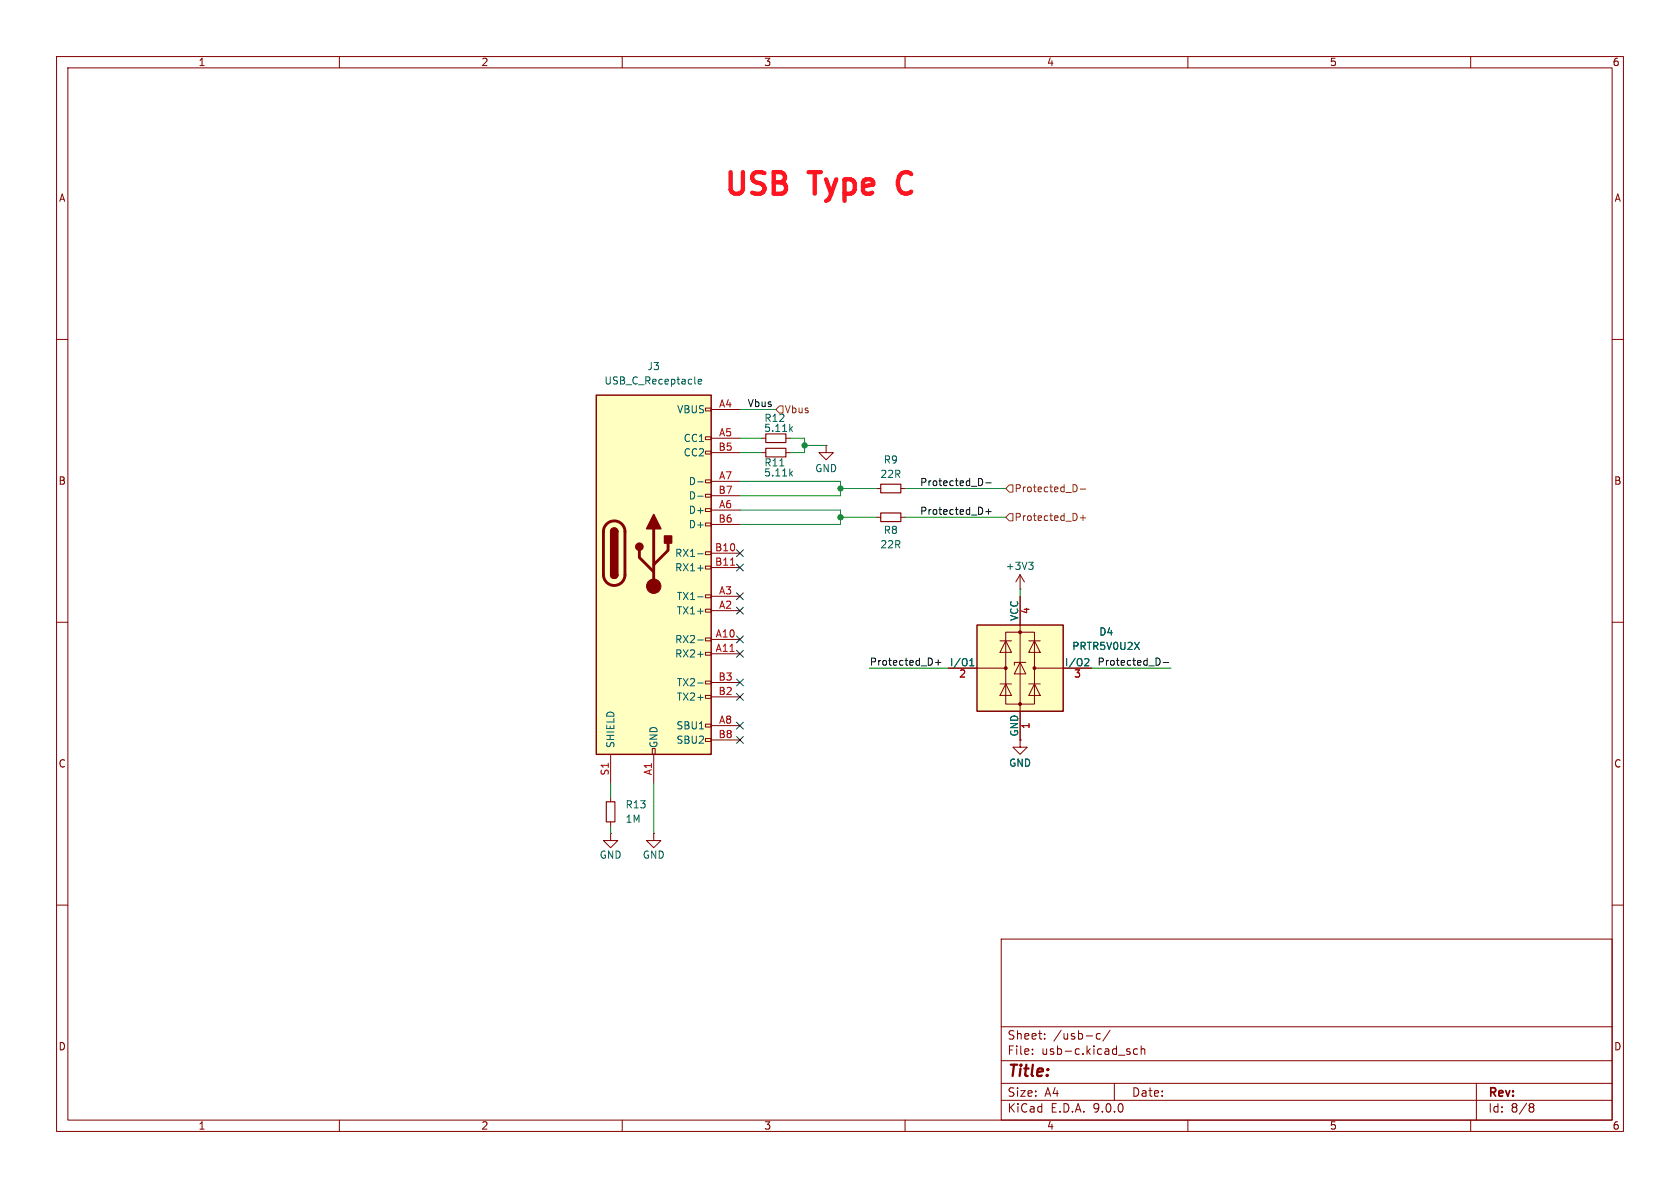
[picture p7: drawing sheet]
(kicad_sch
 (version 20250114)
 (generator "eeschema")
 (generator_version "9.0")
 (paper "A4")
 (lib_symbols
  (symbol "Connector:USB_C_Receptacle"
   (pin_names
    (offset 1.016)) (exclude_from_sim no) (in_bom yes) (on_board yes)
   (property "Reference" "J" (at -10.16 29.21 0) (effects (font (size 1.27 1.27)) (justify left)))
   (property "Value" "USB_C_Receptacle" (at 10.16 29.21 0) (effects (font (size 1.27 1.27)) (justify right)))
   (property "Footprint" "" (at 3.81 0 0) (effects (font (size 1.27 1.27)) (hide yes)))
   (property "Datasheet" "https://www.usb.org/sites/default/files/documents/usb_type-c.zip" (at 3.81 0 0) (effects (font (size 1.27 1.27)) (hide yes)))
   (property "Description" "USB Full-Featured Type-C Receptacle connector" (at 0 0 0) (effects (font (size 1.27 1.27)) (hide yes)))
   (symbol "USB_C_Receptacle_0_0"
    (rectangle (start -0.254 -35.56) (end 0.254 -34.544) (stroke (width 0) (type default)) (fill (type none)))
    (rectangle (start 10.16 25.654) (end 9.144 25.146) (stroke (width 0) (type default)) (fill (type none)))
    (rectangle (start 10.16 20.574) (end 9.144 20.066) (stroke (width 0) (type default)) (fill (type none)))
    (rectangle (start 10.16 18.034) (end 9.144 17.526) (stroke (width 0) (type default)) (fill (type none)))
    (rectangle (start 10.16 12.954) (end 9.144 12.446) (stroke (width 0) (type default)) (fill (type none)))
    (rectangle (start 10.16 10.414) (end 9.144 9.906) (stroke (width 0) (type default)) (fill (type none)))
    (rectangle (start 10.16 7.874) (end 9.144 7.366) (stroke (width 0) (type default)) (fill (type none)))
    (rectangle (start 10.16 5.334) (end 9.144 4.826) (stroke (width 0) (type default)) (fill (type none)))
    (rectangle (start 10.16 0.254) (end 9.144 -0.254) (stroke (width 0) (type default)) (fill (type none)))
    (rectangle (start 10.16 -2.286) (end 9.144 -2.794) (stroke (width 0) (type default)) (fill (type none)))
    (rectangle (start 10.16 -7.366) (end 9.144 -7.874) (stroke (width 0) (type default)) (fill (type none)))
    (rectangle (start 10.16 -9.906) (end 9.144 -10.414) (stroke (width 0) (type default)) (fill (type none)))
    (rectangle (start 10.16 -14.986) (end 9.144 -15.494) (stroke (width 0) (type default)) (fill (type none)))
    (rectangle (start 10.16 -17.526) (end 9.144 -18.034) (stroke (width 0) (type default)) (fill (type none)))
    (rectangle (start 10.16 -22.606) (end 9.144 -23.114) (stroke (width 0) (type default)) (fill (type none)))
    (rectangle (start 10.16 -25.146) (end 9.144 -25.654) (stroke (width 0) (type default)) (fill (type none)))
    (rectangle (start 10.16 -30.226) (end 9.144 -30.734) (stroke (width 0) (type default)) (fill (type none)))
    (rectangle (start 10.16 -32.766) (end 9.144 -33.274) (stroke (width 0) (type default)) (fill (type none))))
   (symbol "USB_C_Receptacle_0_1"
    (rectangle (start -10.16 27.94) (end 10.16 -35.56) (stroke (width 0.254) (type default)) (fill (type background)))
    (polyline (pts (xy -8.89 -3.81) (xy -8.89 3.81)) (stroke (width 0.508) (type default)) (fill (type none)))
    (rectangle (start -7.62 -3.81) (end -6.35 3.81) (stroke (width 0.254) (type default)) (fill (type outline)))
    (arc (start -7.62 3.81) (mid -6.985 4.4423) (end -6.35 3.81) (stroke (width 0.254) (type default)) (fill (type none)))
    (arc (start -7.62 3.81) (mid -6.985 4.4423) (end -6.35 3.81) (stroke (width 0.254) (type default)) (fill (type outline)))
    (arc (start -8.89 3.81) (mid -6.985 5.7067) (end -5.08 3.81) (stroke (width 0.508) (type default)) (fill (type none)))
    (arc (start -5.08 -3.81) (mid -6.985 -5.7067) (end -8.89 -3.81) (stroke (width 0.508) (type default)) (fill (type none)))
    (arc (start -6.35 -3.81) (mid -6.985 -4.4423) (end -7.62 -3.81) (stroke (width 0.254) (type default)) (fill (type none)))
    (arc (start -6.35 -3.81) (mid -6.985 -4.4423) (end -7.62 -3.81) (stroke (width 0.254) (type default)) (fill (type outline)))
    (polyline (pts (xy -5.08 3.81) (xy -5.08 -3.81)) (stroke (width 0.508) (type default)) (fill (type none))))
   (symbol "USB_C_Receptacle_1_1"
    (circle (center -2.54 1.143) (radius 0.635) (stroke (width 0.254) (type default)) (fill (type outline)))
    (polyline (pts (xy -1.27 4.318) (xy 0 6.858) (xy 1.27 4.318) (xy -1.27 4.318)) (stroke (width 0.254) (type default)) (fill (type outline)))
    (polyline (pts (xy 0 -2.032) (xy 2.54 0.508) (xy 2.54 1.778)) (stroke (width 0.508) (type default)) (fill (type none)))
    (polyline (pts (xy 0 -3.302) (xy -2.54 -0.762) (xy -2.54 0.508)) (stroke (width 0.508) (type default)) (fill (type none)))
    (polyline (pts (xy 0 -5.842) (xy 0 4.318)) (stroke (width 0.508) (type default)) (fill (type none)))
    (circle (center 0 -5.842) (radius 1.27) (stroke (width 0) (type default)) (fill (type outline)))
    (rectangle (start 1.905 1.778) (end 3.175 3.048) (stroke (width 0.254) (type default)) (fill (type outline)))
    (pin passive line (at -7.62 -40.64 90) (length 5.08) (name "SHIELD" (effects (font (size 1.27 1.27)))) (number "S1" (effects (font (size 1.27 1.27)))))
    (pin passive line (at 0 -40.64 90) (length 5.08) (name "GND" (effects (font (size 1.27 1.27)))) (number "A1" (effects (font (size 1.27 1.27)))))
    (pin passive line (at 0 -40.64 90) (length 5.08) (hide yes) (name "GND" (effects (font (size 1.27 1.27)))) (number "A12" (effects (font (size 1.27 1.27)))))
    (pin passive line (at 0 -40.64 90) (length 5.08) (hide yes) (name "GND" (effects (font (size 1.27 1.27)))) (number "B1" (effects (font (size 1.27 1.27)))))
    (pin passive line (at 0 -40.64 90) (length 5.08) (hide yes) (name "GND" (effects (font (size 1.27 1.27)))) (number "B12" (effects (font (size 1.27 1.27)))))
    (pin passive line (at 15.24 25.4 180) (length 5.08) (name "VBUS" (effects (font (size 1.27 1.27)))) (number "A4" (effects (font (size 1.27 1.27)))))
    (pin passive line (at 15.24 25.4 180) (length 5.08) (hide yes) (name "VBUS" (effects (font (size 1.27 1.27)))) (number "A9" (effects (font (size 1.27 1.27)))))
    (pin passive line (at 15.24 25.4 180) (length 5.08) (hide yes) (name "VBUS" (effects (font (size 1.27 1.27)))) (number "B4" (effects (font (size 1.27 1.27)))))
    (pin passive line (at 15.24 25.4 180) (length 5.08) (hide yes) (name "VBUS" (effects (font (size 1.27 1.27)))) (number "B9" (effects (font (size 1.27 1.27)))))
    (pin bidirectional line (at 15.24 20.32 180) (length 5.08) (name "CC1" (effects (font (size 1.27 1.27)))) (number "A5" (effects (font (size 1.27 1.27)))))
    (pin bidirectional line (at 15.24 17.78 180) (length 5.08) (name "CC2" (effects (font (size 1.27 1.27)))) (number "B5" (effects (font (size 1.27 1.27)))))
    (pin bidirectional line (at 15.24 12.7 180) (length 5.08) (name "D-" (effects (font (size 1.27 1.27)))) (number "A7" (effects (font (size 1.27 1.27)))))
    (pin bidirectional line (at 15.24 10.16 180) (length 5.08) (name "D-" (effects (font (size 1.27 1.27)))) (number "B7" (effects (font (size 1.27 1.27)))))
    (pin bidirectional line (at 15.24 7.62 180) (length 5.08) (name "D+" (effects (font (size 1.27 1.27)))) (number "A6" (effects (font (size 1.27 1.27)))))
    (pin bidirectional line (at 15.24 5.08 180) (length 5.08) (name "D+" (effects (font (size 1.27 1.27)))) (number "B6" (effects (font (size 1.27 1.27)))))
    (pin bidirectional line (at 15.24 0 180) (length 5.08) (name "RX1-" (effects (font (size 1.27 1.27)))) (number "B10" (effects (font (size 1.27 1.27)))))
    (pin bidirectional line (at 15.24 -2.54 180) (length 5.08) (name "RX1+" (effects (font (size 1.27 1.27)))) (number "B11" (effects (font (size 1.27 1.27)))))
    (pin bidirectional line (at 15.24 -7.62 180) (length 5.08) (name "TX1-" (effects (font (size 1.27 1.27)))) (number "A3" (effects (font (size 1.27 1.27)))))
    (pin bidirectional line (at 15.24 -10.16 180) (length 5.08) (name "TX1+" (effects (font (size 1.27 1.27)))) (number "A2" (effects (font (size 1.27 1.27)))))
    (pin bidirectional line (at 15.24 -15.24 180) (length 5.08) (name "RX2-" (effects (font (size 1.27 1.27)))) (number "A10" (effects (font (size 1.27 1.27)))))
    (pin bidirectional line (at 15.24 -17.78 180) (length 5.08) (name "RX2+" (effects (font (size 1.27 1.27)))) (number "A11" (effects (font (size 1.27 1.27)))))
    (pin bidirectional line (at 15.24 -22.86 180) (length 5.08) (name "TX2-" (effects (font (size 1.27 1.27)))) (number "B3" (effects (font (size 1.27 1.27)))))
    (pin bidirectional line (at 15.24 -25.4 180) (length 5.08) (name "TX2+" (effects (font (size 1.27 1.27)))) (number "B2" (effects (font (size 1.27 1.27)))))
    (pin bidirectional line (at 15.24 -30.48 180) (length 5.08) (name "SBU1" (effects (font (size 1.27 1.27)))) (number "A8" (effects (font (size 1.27 1.27)))))
    (pin bidirectional line (at 15.24 -33.02 180) (length 5.08) (name "SBU2" (effects (font (size 1.27 1.27)))) (number "B8" (effects (font (size 1.27 1.27))))))
   (embedded_fonts no))
  (symbol "Device:R_Small"
   (pin_numbers (hide yes))
   (pin_names
    (offset 0.254) (hide yes)) (exclude_from_sim no) (in_bom yes) (on_board yes)
   (property "Reference" "R" (at 0.762 0.508 0) (effects (font (size 1.27 1.27)) (justify left)))
   (property "Value" "R_Small" (at 0.762 -1.016 0) (effects (font (size 1.27 1.27)) (justify left)))
   (property "Footprint" "" (at 0 0 0) (effects (font (size 1.27 1.27)) (hide yes)))
   (property "Datasheet" "~" (at 0 0 0) (effects (font (size 1.27 1.27)) (hide yes)))
   (property "Description" "Resistor, small symbol" (at 0 0 0) (effects (font (size 1.27 1.27)) (hide yes)))
   (symbol "R_Small_0_1"
    (rectangle (start -0.762 1.778) (end 0.762 -1.778) (stroke (width 0.2032) (type default)) (fill (type none))))
   (symbol "R_Small_1_1"
    (pin passive line (at 0 2.54 270) (length 0.762) (name "~" (effects (font (size 1.27 1.27)))) (number "1" (effects (font (size 1.27 1.27)))))
    (pin passive line (at 0 -2.54 90) (length 0.762) (name "~" (effects (font (size 1.27 1.27)))) (number "2" (effects (font (size 1.27 1.27))))))
   (embedded_fonts no))
  (symbol "Power_Protection:PRTR5V0U2X"
   (pin_names
    (offset 0)) (exclude_from_sim no) (in_bom yes) (on_board yes)
   (property "Reference" "D" (at 2.794 8.636 0) (effects (font (size 1.27 1.27))))
   (property "Value" "PRTR5V0U2X" (at 8.128 -9.398 0) (effects (font (size 1.27 1.27))))
   (property "Footprint" "Package_TO_SOT_SMD:SOT-143" (at 1.524 0 0) (effects (font (size 1.27 1.27)) (hide yes)))
   (property "Datasheet" "https://assets.nexperia.com/documents/data-sheet/PRTR5V0U2X.pdf" (at 1.524 0 0) (effects (font (size 1.27 1.27)) (hide yes)))
   (property "Description" "Ultra low capacitance double rail-to-rail ESD protection diode, SOT-143" (at 0 0 0) (effects (font (size 1.27 1.27)) (hide yes)))
   (symbol "PRTR5V0U2X_0_1"
    (rectangle (start -7.62 -7.62) (end 7.62 7.62) (stroke (width 0.254) (type default)) (fill (type background)))
    (polyline (pts (xy -3.556 2.794) (xy -1.524 2.794) (xy -2.54 4.826) (xy -3.556 2.794)) (stroke (width 0) (type default)) (fill (type none)))
    (polyline (pts (xy -3.556 -4.826) (xy -1.524 -4.826) (xy -2.54 -2.794) (xy -3.556 -4.826)) (stroke (width 0) (type default)) (fill (type none)))
    (rectangle (start -2.54 6.35) (end 2.54 -6.35) (stroke (width 0) (type default)) (fill (type none)))
    (circle (center -2.54 0) (radius 0.254) (stroke (width 0) (type default)) (fill (type outline)))
    (polyline (pts (xy -2.54 0) (xy -7.62 0)) (stroke (width 0) (type default)) (fill (type none)))
    (polyline (pts (xy -1.524 4.826) (xy -3.556 4.826)) (stroke (width 0) (type default)) (fill (type none)))
    (polyline (pts (xy -1.524 -2.794) (xy -3.556 -2.794)) (stroke (width 0) (type default)) (fill (type none)))
    (polyline (pts (xy -1.016 -1.016) (xy 1.016 -1.016) (xy 0 1.016) (xy -1.016 -1.016)) (stroke (width 0) (type default)) (fill (type none)))
    (circle (center 0 6.35) (radius 0.254) (stroke (width 0) (type default)) (fill (type outline)))
    (circle (center 0 -6.35) (radius 0.254) (stroke (width 0) (type default)) (fill (type outline)))
    (polyline (pts (xy 0 -7.62) (xy 0 7.62)) (stroke (width 0) (type default)) (fill (type none)))
    (polyline (pts (xy 1.016 1.016) (xy -1.016 1.016) (xy -1.016 0.508)) (stroke (width 0) (type default)) (fill (type none)))
    (polyline (pts (xy 1.524 4.826) (xy 3.556 4.826)) (stroke (width 0) (type default)) (fill (type none)))
    (polyline (pts (xy 1.524 -2.794) (xy 3.556 -2.794)) (stroke (width 0) (type default)) (fill (type none)))
    (polyline (pts (xy 2.54 0) (xy 7.62 0)) (stroke (width 0) (type default)) (fill (type none)))
    (circle (center 2.54 0) (radius 0.254) (stroke (width 0) (type default)) (fill (type outline)))
    (polyline (pts (xy 3.556 2.794) (xy 1.524 2.794) (xy 2.54 4.826) (xy 3.556 2.794)) (stroke (width 0) (type default)) (fill (type none)))
    (polyline (pts (xy 3.556 -4.826) (xy 1.524 -4.826) (xy 2.54 -2.794) (xy 3.556 -4.826)) (stroke (width 0) (type default)) (fill (type none))))
   (symbol "PRTR5V0U2X_1_1"
    (pin passive line (at -12.7 0 0) (length 5.08) (name "I/O1" (effects (font (size 1.27 1.27)))) (number "2" (effects (font (size 1.27 1.27)))))
    (pin passive line (at 0 12.7 270) (length 5.08) (name "VCC" (effects (font (size 1.27 1.27)))) (number "4" (effects (font (size 1.27 1.27)))))
    (pin passive line (at 0 -12.7 90) (length 5.08) (name "GND" (effects (font (size 1.27 1.27)))) (number "1" (effects (font (size 1.27 1.27)))))
    (pin passive line (at 12.7 0 180) (length 5.08) (name "I/O2" (effects (font (size 1.27 1.27)))) (number "3" (effects (font (size 1.27 1.27))))))
   (embedded_fonts no))
  (symbol "power:+3V3"
   (power)
   (pin_numbers (hide yes))
   (pin_names
    (offset 0) (hide yes)) (exclude_from_sim no) (in_bom yes) (on_board yes)
   (property "Reference" "#PWR" (at 0 -3.81 0) (effects (font (size 1.27 1.27)) (hide yes)))
   (property "Value" "+3V3" (at 0 3.556 0) (effects (font (size 1.27 1.27))))
   (property "Footprint" "" (at 0 0 0) (effects (font (size 1.27 1.27)) (hide yes)))
   (property "Datasheet" "" (at 0 0 0) (effects (font (size 1.27 1.27)) (hide yes)))
   (property "Description" "Power symbol creates a global label with name \"+3V3\"" (at 0 0 0) (effects (font (size 1.27 1.27)) (hide yes)))
   (symbol "+3V3_0_1"
    (polyline (pts (xy -0.762 1.27) (xy 0 2.54)) (stroke (width 0) (type default)) (fill (type none)))
    (polyline (pts (xy 0 2.54) (xy 0.762 1.27)) (stroke (width 0) (type default)) (fill (type none)))
    (polyline (pts (xy 0 0) (xy 0 2.54)) (stroke (width 0) (type default)) (fill (type none))))
   (symbol "+3V3_1_1"
    (pin power_in line (at 0 0 90) (length 0) (name "~" (effects (font (size 1.27 1.27)))) (number "1" (effects (font (size 1.27 1.27))))))
   (embedded_fonts no))
  (symbol "power:GND"
   (power)
   (pin_numbers (hide yes))
   (pin_names
    (offset 0) (hide yes)) (exclude_from_sim no) (in_bom yes) (on_board yes)
   (property "Reference" "#PWR" (at 0 -6.35 0) (effects (font (size 1.27 1.27)) (hide yes)))
   (property "Value" "GND" (at 0 -3.81 0) (effects (font (size 1.27 1.27))))
   (property "Footprint" "" (at 0 0 0) (effects (font (size 1.27 1.27)) (hide yes)))
   (property "Datasheet" "" (at 0 0 0) (effects (font (size 1.27 1.27)) (hide yes)))
   (property "Description" "Power symbol creates a global label with name \"GND\" , ground" (at 0 0 0) (effects (font (size 1.27 1.27)) (hide yes)))
   (symbol "GND_0_1"
    (polyline (pts (xy 0 0) (xy 0 -1.27) (xy 1.27 -1.27) (xy 0 -2.54) (xy -1.27 -1.27) (xy 0 -1.27)) (stroke (width 0) (type default)) (fill (type none))))
   (symbol "GND_1_1"
    (pin power_in line (at 0 0 270) (length 0) (name "~" (effects (font (size 1.27 1.27)))) (number "1" (effects (font (size 1.27 1.27))))))
   (embedded_fonts no)))
 (text "USB Type C\n"
  (exclude_from_sim no)
  (at 145.034 32.766 0)
  (effects (font (size 3.81 3.81) (thickness 0.762)
    (bold yes) (color 255 20 31 1))))
 (junction
  (at 142.24 78.74)
  (diameter 0)
  (color 0 0 0 0))
 (junction
  (at 148.59 91.44)
  (diameter 0)
  (color 0 0 0 0))
 (junction
  (at 148.59 86.36)
  (diameter 0)
  (color 0 0 0 0))
 (no_connect
  (at 130.81 128.27))
 (no_connect
  (at 130.81 97.79))
 (no_connect
  (at 130.81 130.81))
 (no_connect
  (at 130.81 113.03))
 (no_connect
  (at 130.81 120.65))
 (no_connect
  (at 130.81 123.19))
 (no_connect
  (at 130.81 100.33))
 (no_connect
  (at 130.81 115.57))
 (no_connect
  (at 130.81 105.41))
 (no_connect
  (at 130.81 107.95))
 (wire
  (pts (xy 153.67 118.11) (xy 167.64 118.11))
  (stroke (width 0) (type default)))
 (wire
  (pts (xy 107.95 146.05) (xy 107.95 147.32))
  (stroke (width 0) (type default)))
 (wire
  (pts (xy 107.95 138.43) (xy 107.95 140.97))
  (stroke (width 0) (type default)))
 (wire
  (pts (xy 130.81 72.39) (xy 137.16 72.39))
  (stroke (width 0) (type default)))
 (wire
  (pts (xy 139.7 77.47) (xy 142.24 77.47))
  (stroke (width 0) (type default)))
 (wire
  (pts (xy 148.59 91.44) (xy 148.59 92.71))
  (stroke (width 0) (type default)))
 (wire
  (pts (xy 142.24 78.74) (xy 142.24 80.01))
  (stroke (width 0) (type default)))
 (wire
  (pts (xy 160.02 91.44) (xy 177.8 91.44))
  (stroke (width 0) (type default)))
 (wire
  (pts (xy 142.24 77.47) (xy 142.24 78.74))
  (stroke (width 0) (type default)))
 (wire
  (pts (xy 130.81 90.17) (xy 148.59 90.17))
  (stroke (width 0) (type default)))
 (wire
  (pts (xy 148.59 86.36) (xy 154.94 86.36))
  (stroke (width 0) (type default)))
 (wire
  (pts (xy 148.59 92.71) (xy 130.81 92.71))
  (stroke (width 0) (type default)))
 (wire
  (pts (xy 139.7 80.01) (xy 142.24 80.01))
  (stroke (width 0) (type default)))
 (wire
  (pts (xy 148.59 86.36) (xy 148.59 87.63))
  (stroke (width 0) (type default)))
 (wire
  (pts (xy 148.59 85.09) (xy 148.59 86.36))
  (stroke (width 0) (type default)))
 (wire
  (pts (xy 148.59 91.44) (xy 154.94 91.44))
  (stroke (width 0) (type default)))
 (wire
  (pts (xy 160.02 86.36) (xy 177.8 86.36))
  (stroke (width 0) (type default)))
 (wire
  (pts (xy 193.04 118.11) (xy 207.01 118.11))
  (stroke (width 0) (type default)))
 (wire
  (pts (xy 130.81 85.09) (xy 148.59 85.09))
  (stroke (width 0) (type default)))
 (wire
  (pts (xy 148.59 87.63) (xy 130.81 87.63))
  (stroke (width 0) (type default)))
 (wire
  (pts (xy 130.81 77.47) (xy 134.62 77.47))
  (stroke (width 0) (type default)))
 (wire
  (pts (xy 180.34 104.14) (xy 180.34 105.41))
  (stroke (width 0) (type default)))
 (wire
  (pts (xy 142.24 78.74) (xy 146.05 78.74))
  (stroke (width 0) (type default)))
 (wire
  (pts (xy 130.81 80.01) (xy 134.62 80.01))
  (stroke (width 0) (type default)))
 (wire
  (pts (xy 115.57 138.43) (xy 115.57 147.32))
  (stroke (width 0) (type default)))
 (wire
  (pts (xy 148.59 90.17) (xy 148.59 91.44))
  (stroke (width 0) (type default)))
 (label "Protected_D+"
  (at 162.56 91.44 0)
  (effects (font (size 1.27 1.27)) (justify left bottom)))
 (label "Protected_D-"
  (at 207.01 118.11 180)
  (effects (font (size 1.27 1.27)) (justify right bottom)))
 (label "Protected_D+"
  (at 153.67 118.11 0)
  (effects (font (size 1.27 1.27)) (justify left bottom)))
 (label "Protected_D-"
  (at 162.56 86.36 0)
  (effects (font (size 1.27 1.27)) (justify left bottom)))
 (label "Vbus"
  (at 132.08 72.39 0)
  (effects (font (size 1.27 1.27)) (justify left bottom)))
 (hierarchical_label "Protected_D-"
  (shape input)
  (at 177.8 86.36 0)
  (effects (font (size 1.27 1.27)) (justify left)))
 (hierarchical_label "Vbus"
  (shape input)
  (at 137.16 72.39 0)
  (effects (font (size 1.27 1.27)) (justify left)))
 (hierarchical_label "Protected_D+"
  (shape input)
  (at 177.8 91.44 0)
  (effects (font (size 1.27 1.27)) (justify left)))
 (symbol
  (lib_id "Device:R_Small")
  (at 137.16 77.47 270)
  (unit 1)
  (exclude_from_sim no)
  (in_bom yes)
  (on_board yes)
  (dnp no)
  (property "Reference" "R12" (at 138.938 73.914 90) (effects (font (size 1.27 1.27)) (justify right)))
  (property "Value" "5.11k" (at 140.462 75.692 90) (effects (font (size 1.27 1.27)) (justify right)))
  (property "Footprint" "Resistor_SMD:R_0603_1608Metric" (at 137.16 77.47 0) (effects (font (size 1.27 1.27)) (hide yes)))
  (property "Datasheet" "~" (at 137.16 77.47 0) (effects (font (size 1.27 1.27)) (hide yes)))
  (property "Description" "Resistor, small symbol" (at 137.16 77.47 0) (effects (font (size 1.27 1.27)) (hide yes)))
  (pin "2")
  (pin "1"))
 (symbol
  (lib_id "Connector:USB_C_Receptacle")
  (at 115.57 97.79 0)
  (unit 1)
  (exclude_from_sim no)
  (in_bom yes)
  (on_board yes)
  (dnp no)
  (fields_autoplaced yes)
  (property "Reference" "J3" (at 115.57 64.77 0) (effects (font (size 1.27 1.27))))
  (property "Value" "USB_C_Receptacle" (at 115.57 67.31 0) (effects (font (size 1.27 1.27))))
  (property "Footprint" "Connector_USB:USB_C_Receptacle_G-Switch_GT-USB-7010ASV" (at 119.38 97.79 0) (effects (font (size 1.27 1.27)) (hide yes)))
  (property "Datasheet" "https://www.usb.org/sites/default/files/documents/usb_type-c.zip" (at 119.38 97.79 0) (effects (font (size 1.27 1.27)) (hide yes)))
  (property "Description" "USB Full-Featured Type-C Receptacle connector" (at 115.57 97.79 0) (effects (font (size 1.27 1.27)) (hide yes)))
  (pin "A1")
  (pin "B9")
  (pin "A4")
  (pin "A5")
  (pin "B5")
  (pin "A3")
  (pin "B1")
  (pin "B4")
  (pin "S1")
  (pin "B12")
  (pin "A12")
  (pin "A6")
  (pin "B3")
  (pin "A7")
  (pin "B2")
  (pin "B6")
  (pin "A8")
  (pin "A10")
  (pin "A11")
  (pin "A9")
  (pin "B7")
  (pin "B10")
  (pin "B11")
  (pin "A2")
  (pin "B8"))
 (symbol
  (lib_id "Device:R_Small")
  (at 137.16 80.01 270)
  (unit 1)
  (exclude_from_sim no)
  (in_bom yes)
  (on_board yes)
  (dnp no)
  (property "Reference" "R11" (at 138.938 81.788 90) (effects (font (size 1.27 1.27)) (justify right)))
  (property "Value" "5.11k" (at 140.462 83.566 90) (effects (font (size 1.27 1.27)) (justify right)))
  (property "Footprint" "Resistor_SMD:R_0603_1608Metric" (at 137.16 80.01 0) (effects (font (size 1.27 1.27)) (hide yes)))
  (property "Datasheet" "~" (at 137.16 80.01 0) (effects (font (size 1.27 1.27)) (hide yes)))
  (property "Description" "Resistor, small symbol" (at 137.16 80.01 0) (effects (font (size 1.27 1.27)) (hide yes)))
  (pin "2")
  (pin "1"))
 (symbol
  (lib_id "power:GND")
  (at 146.05 78.74 0)
  (unit 1)
  (exclude_from_sim no)
  (in_bom yes)
  (on_board yes)
  (dnp no)
  (property "Reference" "#PWR031" (at 146.05 85.09 0) (effects (font (size 1.27 1.27)) (hide yes)))
  (property "Value" "GND" (at 146.05 82.804 0) (effects (font (size 1.27 1.27))))
  (property "Footprint" "" (at 146.05 78.74 0) (effects (font (size 1.27 1.27)) (hide yes)))
  (property "Datasheet" "" (at 146.05 78.74 0) (effects (font (size 1.27 1.27)) (hide yes)))
  (property "Description" "Power symbol creates a global label with name \"GND\" , ground" (at 146.05 78.74 0) (effects (font (size 1.27 1.27)) (hide yes)))
  (pin "1"))
 (symbol
  (lib_id "Device:R_Small")
  (at 157.48 91.44 90)
  (unit 1)
  (exclude_from_sim no)
  (in_bom yes)
  (on_board yes)
  (dnp no)
  (property "Reference" "R8" (at 157.48 93.726 90) (effects (font (size 1.27 1.27))))
  (property "Value" "22R" (at 157.48 96.266 90) (effects (font (size 1.27 1.27))))
  (property "Footprint" "Resistor_SMD:R_0603_1608Metric" (at 157.48 91.44 0) (effects (font (size 1.27 1.27)) (hide yes)))
  (property "Datasheet" "~" (at 157.48 91.44 0) (effects (font (size 1.27 1.27)) (hide yes)))
  (property "Description" "Resistor, small symbol" (at 157.48 91.44 0) (effects (font (size 1.27 1.27)) (hide yes)))
  (pin "2")
  (pin "1"))
 (symbol
  (lib_id "power:GND")
  (at 115.57 147.32 0)
  (unit 1)
  (exclude_from_sim no)
  (in_bom yes)
  (on_board yes)
  (dnp no)
  (property "Reference" "#PWR033" (at 115.57 153.67 0) (effects (font (size 1.27 1.27)) (hide yes)))
  (property "Value" "GND" (at 115.57 151.13 0) (effects (font (size 1.27 1.27))))
  (property "Footprint" "" (at 115.57 147.32 0) (effects (font (size 1.27 1.27)) (hide yes)))
  (property "Datasheet" "" (at 115.57 147.32 0) (effects (font (size 1.27 1.27)) (hide yes)))
  (property "Description" "Power symbol creates a global label with name \"GND\" , ground" (at 115.57 147.32 0) (effects (font (size 1.27 1.27)) (hide yes)))
  (pin "1"))
 (symbol
  (lib_id "Device:R_Small")
  (at 157.48 86.36 90)
  (unit 1)
  (exclude_from_sim no)
  (in_bom yes)
  (on_board yes)
  (dnp no)
  (fields_autoplaced yes)
  (property "Reference" "R9" (at 157.48 81.28 90) (effects (font (size 1.27 1.27))))
  (property "Value" "22R" (at 157.48 83.82 90) (effects (font (size 1.27 1.27))))
  (property "Footprint" "Resistor_SMD:R_0603_1608Metric" (at 157.48 86.36 0) (effects (font (size 1.27 1.27)) (hide yes)))
  (property "Datasheet" "~" (at 157.48 86.36 0) (effects (font (size 1.27 1.27)) (hide yes)))
  (property "Description" "Resistor, small symbol" (at 157.48 86.36 0) (effects (font (size 1.27 1.27)) (hide yes)))
  (pin "2")
  (pin "1"))
 (symbol
  (lib_id "power:GND")
  (at 107.95 147.32 0)
  (unit 1)
  (exclude_from_sim no)
  (in_bom yes)
  (on_board yes)
  (dnp no)
  (property "Reference" "#PWR032" (at 107.95 153.67 0) (effects (font (size 1.27 1.27)) (hide yes)))
  (property "Value" "GND" (at 107.95 151.13 0) (effects (font (size 1.27 1.27))))
  (property "Footprint" "" (at 107.95 147.32 0) (effects (font (size 1.27 1.27)) (hide yes)))
  (property "Datasheet" "" (at 107.95 147.32 0) (effects (font (size 1.27 1.27)) (hide yes)))
  (property "Description" "Power symbol creates a global label with name \"GND\" , ground" (at 107.95 147.32 0) (effects (font (size 1.27 1.27)) (hide yes)))
  (pin "1"))
 (symbol
  (lib_id "Power_Protection:PRTR5V0U2X")
  (at 180.34 118.11 0)
  (unit 1)
  (exclude_from_sim no)
  (in_bom yes)
  (on_board yes)
  (dnp no)
  (fields_autoplaced yes)
  (property "Reference" "D4" (at 195.58 111.6898 0) (effects (font (size 1.27 1.27))))
  (property "Value" "PRTR5V0U2X" (at 195.58 114.2298 0) (effects (font (size 1.27 1.27))))
  (property "Footprint" "Package_TO_SOT_SMD:SOT-143" (at 181.864 118.11 0) (effects (font (size 1.27 1.27)) (hide yes)))
  (property "Datasheet" "https://assets.nexperia.com/documents/data-sheet/PRTR5V0U2X.pdf" (at 181.864 118.11 0) (effects (font (size 1.27 1.27)) (hide yes)))
  (property "Description" "Ultra low capacitance double rail-to-rail ESD protection diode, SOT-143" (at 180.34 118.11 0) (effects (font (size 1.27 1.27)) (hide yes)))
  (pin "4")
  (pin "3")
  (pin "2")
  (pin "1"))
 (symbol
  (lib_id "Device:R_Small")
  (at 107.95 143.51 180)
  (unit 1)
  (exclude_from_sim no)
  (in_bom yes)
  (on_board yes)
  (dnp no)
  (fields_autoplaced yes)
  (property "Reference" "R13" (at 110.49 142.2399 0) (effects (font (size 1.27 1.27)) (justify right)))
  (property "Value" "1M" (at 110.49 144.7799 0) (effects (font (size 1.27 1.27)) (justify right)))
  (property "Footprint" "Resistor_SMD:R_0603_1608Metric" (at 107.95 143.51 0) (effects (font (size 1.27 1.27)) (hide yes)))
  (property "Datasheet" "~" (at 107.95 143.51 0) (effects (font (size 1.27 1.27)) (hide yes)))
  (property "Description" "Resistor, small symbol" (at 107.95 143.51 0) (effects (font (size 1.27 1.27)) (hide yes)))
  (pin "2")
  (pin "1"))
 (symbol
  (lib_id "power:+3V3")
  (at 180.34 104.14 0)
  (unit 1)
  (exclude_from_sim no)
  (in_bom yes)
  (on_board yes)
  (dnp no)
  (property "Reference" "#PWR040" (at 180.34 107.95 0) (effects (font (size 1.27 1.27)) (hide yes)))
  (property "Value" "+3V3" (at 180.34 100.076 0) (effects (font (size 1.27 1.27))))
  (property "Footprint" "" (at 180.34 104.14 0) (effects (font (size 1.27 1.27)) (hide yes)))
  (property "Datasheet" "" (at 180.34 104.14 0) (effects (font (size 1.27 1.27)) (hide yes)))
  (property "Description" "Power symbol creates a global label with name \"+3V3\"" (at 180.34 104.14 0) (effects (font (size 1.27 1.27)) (hide yes)))
  (pin "1"))
 (symbol
  (lib_id "power:GND")
  (at 180.34 130.81 0)
  (unit 1)
  (exclude_from_sim no)
  (in_bom yes)
  (on_board yes)
  (dnp no)
  (property "Reference" "#PWR029" (at 180.34 137.16 0) (effects (font (size 1.27 1.27)) (hide yes)))
  (property "Value" "GND" (at 180.34 134.874 0) (effects (font (size 1.27 1.27))))
  (property "Footprint" "" (at 180.34 130.81 0) (effects (font (size 1.27 1.27)) (hide yes)))
  (property "Datasheet" "" (at 180.34 130.81 0) (effects (font (size 1.27 1.27)) (hide yes)))
  (property "Description" "Power symbol creates a global label with name \"GND\" , ground" (at 180.34 130.81 0) (effects (font (size 1.27 1.27)) (hide yes)))
  (pin "1")))
